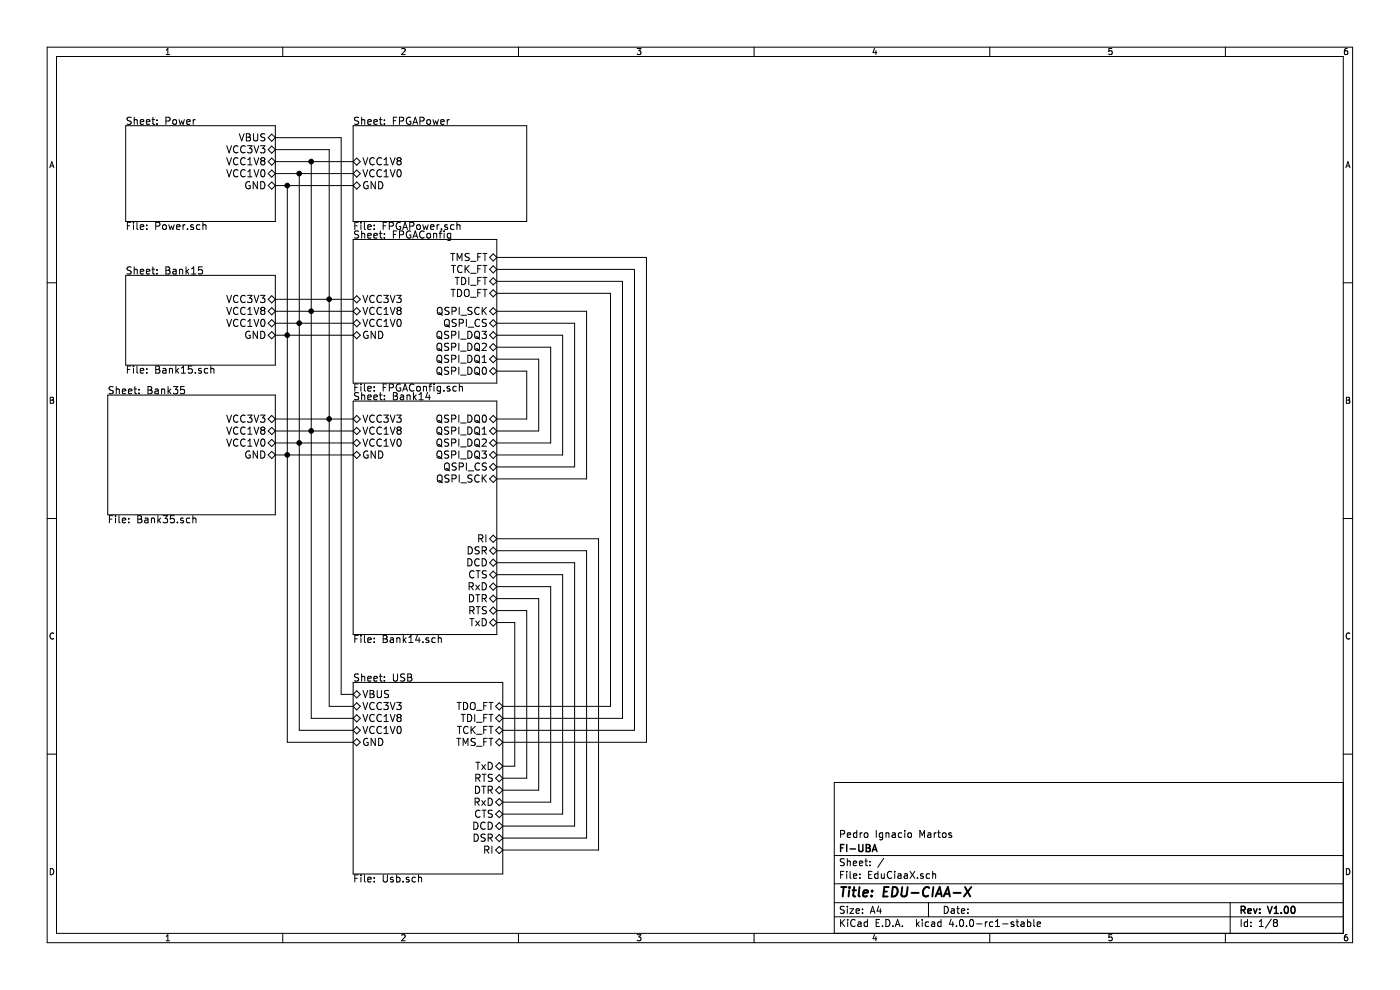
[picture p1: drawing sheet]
EESchema Schematic File Version 2
LIBS:r_small
LIBS:power
LIBS:device
LIBS:transistors
LIBS:conn
LIBS:linear
LIBS:regul
LIBS:74xx
LIBS:cmos4000
LIBS:adc-dac
LIBS:memory
LIBS:xilinx
LIBS:microcontrollers
LIBS:dsp
LIBS:microchip
LIBS:analog_switches
LIBS:motorola
LIBS:texas
LIBS:intel
LIBS:audio
LIBS:interface
LIBS:digital-audio
LIBS:philips
LIBS:display
LIBS:cypress
LIBS:siliconi
LIBS:opto
LIBS:atmel
LIBS:contrib
LIBS:XilinxArtix7
LIBS:valves
LIBS:EduCiaaXSchLibrary
LIBS:ft2232h
LIBS:EduCiaaX-cache
EELAYER 25 0
EELAYER END
$Descr A4 11693 8268
encoding utf-8
Sheet 1 8
Title "EDU-CIAA-X"
Date ""
Rev "V1.00"
Comp "FI-UBA"
Comment1 "Pedro Ignacio Martos"
Comment2 ""
Comment3 ""
Comment4 ""
$EndDescr
$Sheet
S 1050 1050 1250 800 
U 557641B0
F0 "Power" 60
F1 "Power.sch" 60
F2 "VCC3V3" B R 2300 1250 60 
F3 "VCC1V8" B R 2300 1350 60 
F4 "VCC1V0" B R 2300 1450 60 
F5 "GND" B R 2300 1550 60 
F6 "VBUS" B R 2300 1150 60 
$EndSheet
$Sheet
S 2950 1050 1450 800 
U 5577E0BB
F0 "FPGAPower" 60
F1 "FPGAPower.sch" 60
F2 "VCC1V8" B L 2950 1350 60 
F3 "VCC1V0" B L 2950 1450 60 
F4 "GND" B L 2950 1550 60 
$EndSheet
Wire Wire Line
	2300 1350 2950 1350
Wire Wire Line
	2300 1450 2950 1450
$Sheet
S 2950 2000 1200 1200
U 5578C893
F0 "FPGAConfig" 60
F1 "FPGAConfig.sch" 60
F2 "VCC3V3" B L 2950 2500 60 
F3 "VCC1V8" B L 2950 2600 60 
F4 "VCC1V0" B L 2950 2700 60 
F5 "GND" B L 2950 2800 60 
F6 "QSPI_DQ0" B R 4150 3100 60 
F7 "QSPI_DQ1" B R 4150 3000 60 
F8 "QSPI_DQ2" B R 4150 2900 60 
F9 "QSPI_DQ3" B R 4150 2800 60 
F10 "QSPI_SCK" B R 4150 2600 60 
F11 "QSPI_CS" B R 4150 2700 60 
F12 "TMS_FT" B R 4150 2150 60 
F13 "TCK_FT" B R 4150 2250 60 
F14 "TDI_FT" B R 4150 2350 60 
F15 "TDO_FT" B R 4150 2450 60 
$EndSheet
Wire Wire Line
	2300 1550 2950 1550
Wire Wire Line
	2300 2500 2950 2500
Wire Wire Line
	2750 1250 2750 5900
Wire Wire Line
	2750 1250 2300 1250
Wire Wire Line
	2300 2600 2950 2600
Wire Wire Line
	2600 1350 2600 6000
Connection ~ 2600 1350
Wire Wire Line
	2300 2700 2950 2700
Wire Wire Line
	2500 1450 2500 6100
Connection ~ 2500 1450
Wire Wire Line
	2300 2800 2950 2800
Wire Wire Line
	2400 1550 2400 6200
Connection ~ 2400 1550
$Sheet
S 2950 3350 1200 1950
U 5611B803
F0 "Bank14" 60
F1 "Bank14.sch" 60
F2 "VCC3V3" B L 2950 3500 60 
F3 "VCC1V8" B L 2950 3600 60 
F4 "VCC1V0" B L 2950 3700 60 
F5 "QSPI_DQ0" B R 4150 3500 60 
F6 "QSPI_DQ1" B R 4150 3600 60 
F7 "QSPI_DQ2" B R 4150 3700 60 
F8 "QSPI_DQ3" B R 4150 3800 60 
F9 "QSPI_CS" B R 4150 3900 60 
F10 "QSPI_SCK" B R 4150 4000 60 
F11 "GND" B L 2950 3800 60 
F12 "TxD" B R 4150 5200 60 
F13 "RTS" B R 4150 5100 60 
F14 "DTR" B R 4150 5000 60 
F15 "RxD" B R 4150 4900 60 
F16 "CTS" B R 4150 4800 60 
F17 "DCD" B R 4150 4700 60 
F18 "DSR" B R 4150 4600 60 
F19 "RI" B R 4150 4500 60 
$EndSheet
Wire Wire Line
	2300 3500 2950 3500
Connection ~ 2750 2500
Wire Wire Line
	2300 3600 2950 3600
Connection ~ 2600 2600
Wire Wire Line
	2300 3700 2950 3700
Connection ~ 2500 2700
Wire Wire Line
	2300 3800 2950 3800
Connection ~ 2400 2800
Wire Wire Line
	4400 3500 4150 3500
Wire Wire Line
	4500 3600 4150 3600
Wire Wire Line
	4600 3700 4150 3700
Wire Wire Line
	4700 3800 4150 3800
Wire Wire Line
	4800 3900 4150 3900
Wire Wire Line
	4900 4000 4150 4000
$Sheet
S 900  3300 1400 1000
U 5612E183
F0 "Bank35" 60
F1 "Bank35.sch" 60
F2 "VCC3V3" B R 2300 3500 60 
F3 "VCC1V8" B R 2300 3600 60 
F4 "VCC1V0" B R 2300 3700 60 
F5 "GND" B R 2300 3800 60 
$EndSheet
Connection ~ 2750 3500
Connection ~ 2600 3600
Connection ~ 2500 3700
Connection ~ 2400 3800
$Sheet
S 1050 2300 1250 750 
U 561DA139
F0 "Bank15" 60
F1 "Bank15.sch" 60
F2 "VCC3V3" B R 2300 2500 60 
F3 "VCC1V8" B R 2300 2600 60 
F4 "VCC1V0" B R 2300 2700 60 
F5 "GND" B R 2300 2800 60 
$EndSheet
$Sheet
S 2950 5700 1250 1600
U 561EC105
F0 "USB" 60
F1 "Usb.sch" 60
F2 "VCC3V3" B L 2950 5900 60 
F3 "VCC1V8" B L 2950 6000 60 
F4 "VCC1V0" B L 2950 6100 60 
F5 "GND" B L 2950 6200 60 
F6 "TMS_FT" B R 4200 6200 60 
F7 "TCK_FT" B R 4200 6100 60 
F8 "TDI_FT" B R 4200 6000 60 
F9 "TDO_FT" B R 4200 5900 60 
F10 "VBUS" B L 2950 5800 60 
F11 "TxD" B R 4200 6400 60 
F12 "RTS" B R 4200 6500 60 
F13 "DTR" B R 4200 6600 60 
F14 "RxD" B R 4200 6700 60 
F15 "CTS" B R 4200 6800 60 
F16 "DCD" B R 4200 6900 60 
F17 "DSR" B R 4200 7000 60 
F18 "RI" B R 4200 7100 60 
$EndSheet
Wire Wire Line
	4400 3500 4400 3100
Wire Wire Line
	4400 3100 4150 3100
Wire Wire Line
	4150 3000 4500 3000
Wire Wire Line
	4500 3000 4500 3600
Wire Wire Line
	4600 3700 4600 2900
Wire Wire Line
	4600 2900 4150 2900
Wire Wire Line
	4150 2800 4700 2800
Wire Wire Line
	4700 2800 4700 3800
Wire Wire Line
	4800 3900 4800 2700
Wire Wire Line
	4800 2700 4150 2700
Wire Wire Line
	4150 2600 4900 2600
Wire Wire Line
	4900 2600 4900 4000
Wire Wire Line
	5100 2450 5100 5900
Wire Wire Line
	5100 2450 4150 2450
Wire Wire Line
	4150 2350 5200 2350
Wire Wire Line
	5200 2350 5200 6000
Wire Wire Line
	5300 2250 5300 6100
Wire Wire Line
	5300 2250 4150 2250
Wire Wire Line
	4150 2150 5400 2150
Wire Wire Line
	5400 2150 5400 6200
Wire Wire Line
	2850 1150 2850 5800
Wire Wire Line
	2850 1150 2300 1150
Wire Wire Line
	2850 5800 2950 5800
Wire Wire Line
	2750 5900 2950 5900
Wire Wire Line
	2600 6000 2950 6000
Wire Wire Line
	2500 6100 2950 6100
Wire Wire Line
	2400 6200 2950 6200
Wire Wire Line
	5100 5900 4200 5900
Wire Wire Line
	5200 6000 4200 6000
Wire Wire Line
	5300 6100 4200 6100
Wire Wire Line
	5400 6200 4200 6200
Wire Wire Line
	4200 6400 4300 6400
Wire Wire Line
	4300 6400 4300 5200
Wire Wire Line
	4300 5200 4150 5200
Wire Wire Line
	4150 5100 4400 5100
Wire Wire Line
	4400 5100 4400 6500
Wire Wire Line
	4400 6500 4200 6500
Wire Wire Line
	4200 6600 4500 6600
Wire Wire Line
	4500 6600 4500 5000
Wire Wire Line
	4500 5000 4150 5000
Wire Wire Line
	4150 4900 4600 4900
Wire Wire Line
	4600 4900 4600 6700
Wire Wire Line
	4600 6700 4200 6700
Wire Wire Line
	4200 6800 4700 6800
Wire Wire Line
	4700 6800 4700 4800
Wire Wire Line
	4700 4800 4150 4800
Wire Wire Line
	4150 4700 4800 4700
Wire Wire Line
	4800 4700 4800 6900
Wire Wire Line
	4800 6900 4200 6900
Wire Wire Line
	4200 7000 4900 7000
Wire Wire Line
	4900 7000 4900 4600
Wire Wire Line
	4900 4600 4150 4600
Wire Wire Line
	4150 4500 5000 4500
Wire Wire Line
	5000 4500 5000 7100
Wire Wire Line
	5000 7100 4200 7100
$EndSCHEMATC
